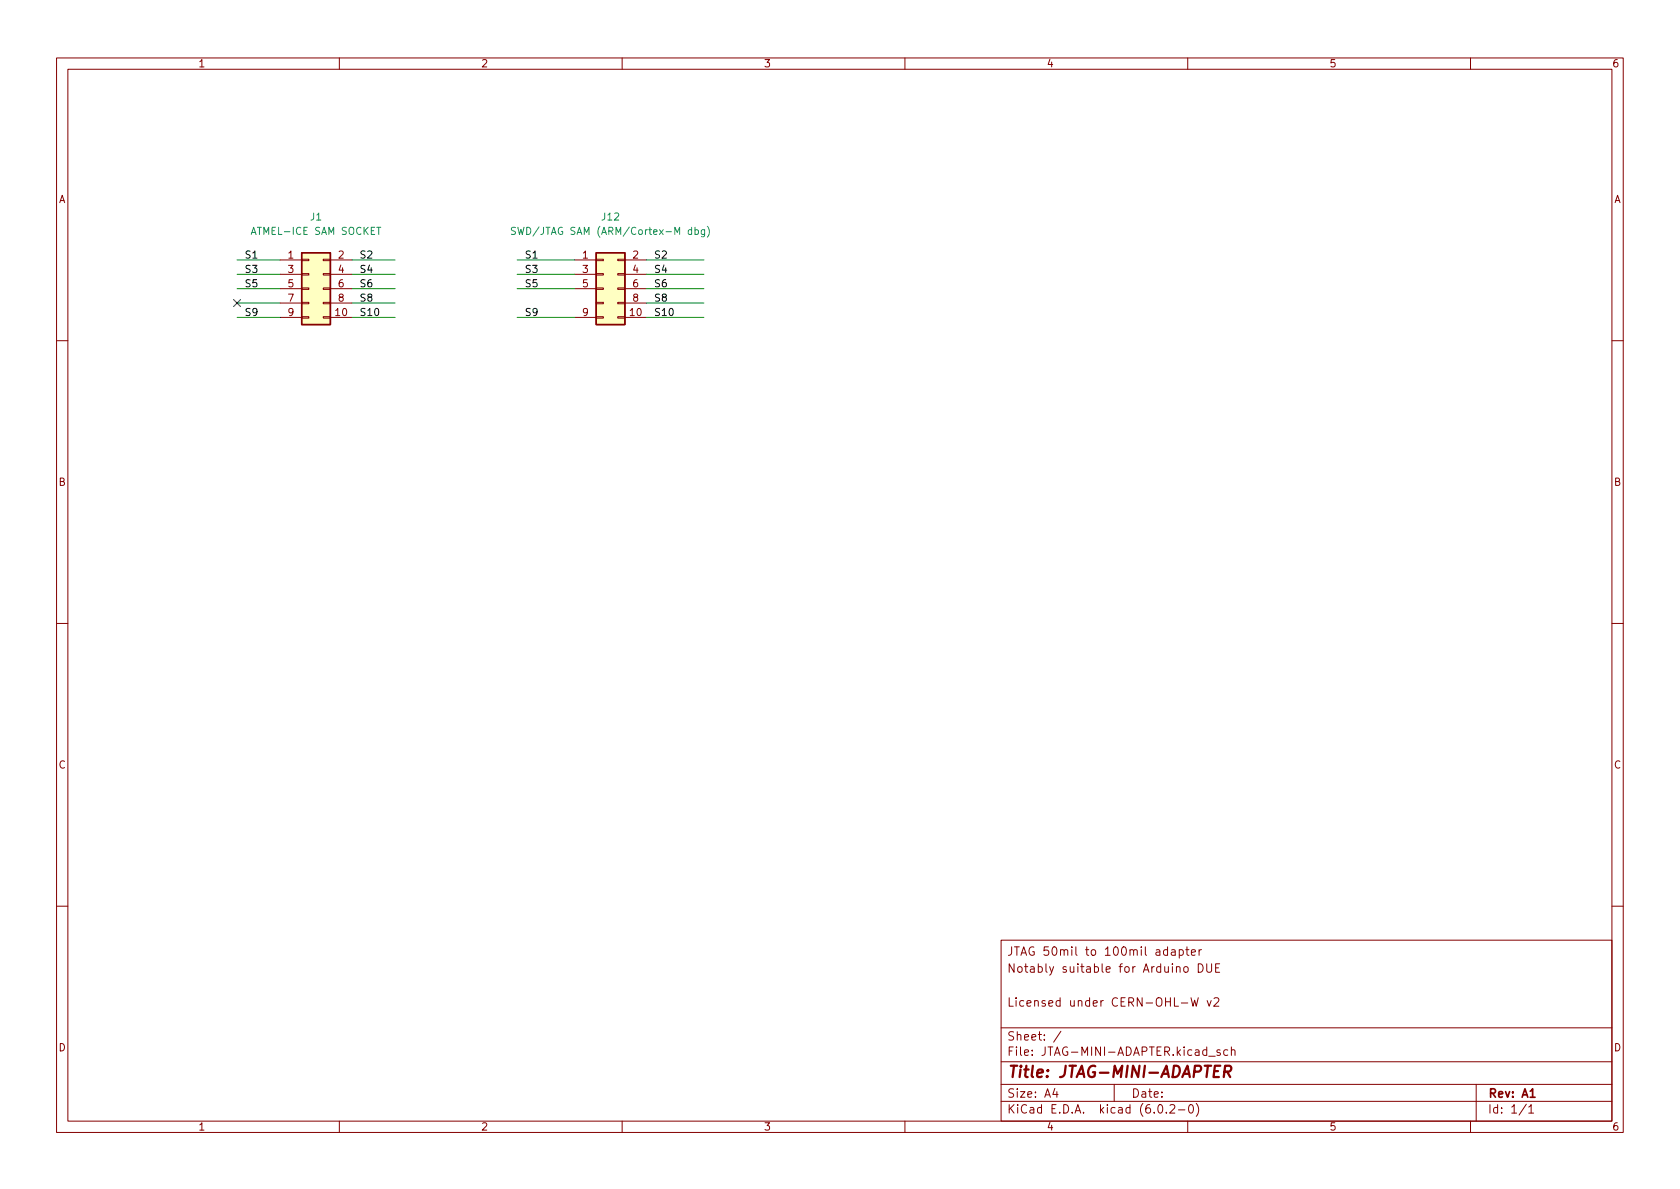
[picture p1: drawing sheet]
<svg xmlns="http://www.w3.org/2000/svg" width="297mm" height="210mm" viewBox="0 0 297 210" stroke-linecap="round" stroke-linejoin="round" font-family="sans-serif">
<g fill="none" stroke="#840000" stroke-width=".18">
<path d="M10 10.2h277v190.1h-277zM12 12.2h273v186.1h-273zM60 10.2v2M110 10.2v2M160 10.2v2M210 10.2v2M260 10.2v2M49.5 46h3.8M49.5 56.1h3.8M49.5 48.5h3.8M49.5 51h3.8M49.5 53.6h3.8"/>
<path d="M53.3 56h1.3v.3h-1.3zM53.3 53.5h1.3v.2h-1.3zM53.3 50.9h1.3v.3h-1.3zM53.3 48.4h1.3v.2h-1.3zM53.3 45.8h1.3v.3h-1.3zM57.1 56h1.3v.3h-1.3zM57.1 53.5h1.3v.2h-1.3zM57.1 50.9h1.3v.3h-1.3zM57.1 48.4h1.3v.2h-1.3zM57.1 45.8h1.3v.3h-1.3zM58.4 46h3.8M58.4 56.1h3.8"/>
<path d="M58.4 48.5h3.8M58.4 51h3.8M58.4 53.6h3.8M101.6 46h3.8M101.6 56.1h3.8M101.6 48.5h3.8M101.6 51h3.8M105.4 56h1.3v.3h-1.3zM105.4 53.5h1.3v.2h-1.3zM105.4 50.9h1.3v.3h-1.3zM105.4 48.4h1.3v.2h-1.3zM105.4 45.8h1.3v.3h-1.3z"/>
<path d="M109.2 56h1.3v.3h-1.3zM109.2 53.5h1.3v.2h-1.3zM109.2 50.9h1.3v.3h-1.3zM109.2 48.4h1.3v.2h-1.3zM109.2 45.8h1.3v.3h-1.3zM110.5 46h3.8M110.5 56.1h3.8M110.5 48.5h3.8M110.5 51h3.8M110.5 53.6h3.8M10 60.2h2M285 60.2h2"/>
<path d="M10 110.2h2M285 110.2h2M10 160.2h2M177 166.3h108v32h-108zM206.4 168l-.4-.1-.3 .3v.4l.2 .3h.5M206.4 167.4v1.5M207.1 168h.6l.1 .9M207.8 168.3l-.5 .1a.29 .29 0 0 0-.2 .2 .29 .29 0 0 0 .2 .3h.5M208.5 168l.4-.1 .3 .3v.4l-.1 .3h-.6M208.5 167.9v1.5M208.9 177.4h1.1M209.4 171l.4-.1 .3 .3v.4l-.3 .3h-.4l-.1-.3v-.4z"/>
<path d="M209.6 167.9h.6M209.9 167.4v1.3l.3 .2M210.6 176.4l.3 1.5 .3-1 .3 1 .4-1.5M210.6 168.4l.8-.1-.1-.3-.4-.1-.3 .2 .1 .8h.6M211.9 170.4a.76 .76 0 0 1 .8 .8 .76 .76 0 0 1-.8 .7zM212 167.9v1M212.4 167.9l-.3 .1-.1 .2M213.4 170.4v1.2l.2 .3h.3l.3-.3v-1.2M213.4 176.9l.4 1 .3-1M214.6 176.6l.6-.2 .2 .2 .1 .3-.9 1h.9M214.9 171.1h.5M215.6 170.4h-.7v1.5h.7"/>
<path d="M285 160.2h2M60 198.3v2M110 198.3v2M160 198.3v2M177 194.8h108M177 191.8h108M177 187.8h108M177 181.8h108M186.5 192.5l-.4 1h1M186.9 193v1M187.6 182.4l-1.3 1.9M197 191.8v3"/>
<path d="M204.9 195.4l.2-.1a.81 .81 0 0 1 .6 .7 .81 .81 0 0 1-.3 .8h-.2a.81 .81 0 0 1-.6-.6 .81 .81 0 0 1 .3-.8zM206.2 196.7v.1M206.9 195.5l.5-.2 .2 .2 .1 .3-.9 1h.9M208.4 196.3h1.1M210 198.3v2M210.4 195.4l.1-.1a.81 .81 0 0 1 .6 .7 .81 .81 0 0 1-.3 .8h-.2a.81 .81 0 0 1-.5-.6 .81 .81 0 0 1 .3-.8zM211.5 195.1a1.72 1.72 0 0 1 0 2.3M213.7 186.8h1.2M215.7 185.7l-.3-.1-.3 .2 .1 .3 .5 .1v.4h-.6M217.1 185.7l-.5-.1-.2 .3v.4l.1 .3h.6M217.7 185.8l.2-.2 .4 .1 .1 .9M217.7 185.1v1.5"/>
<path d="M260 198.3v2M261 191.8v6.5M269.9 195.3l-1.3 1.9M270.3 195.8l.4-.5v1.5M270.3 196.8h.9"/>
</g>
<path d="M270.6 194h.8" fill="none" stroke="#840000" stroke-width=".3"/>
<path d="M214.7 189.4h.7M215.8 188.5h-1l-.2 2h.9M216.5 189.5h.8a.55 .55 0 0 0 .4-.5 .55 .55 0 0 0-.3-.5h-.8l-.2 2M217 189.5l.5 1" fill="none" stroke="#840000" stroke-width=".4"/>
<g fill="#ffffc2" stroke="#ffffc2" stroke-width=".18">
<path d="M105.4 44.7h5.1v12.7h-5.1z"/>
<path d="M53.3 44.7h5.1v12.7h-5.1z"/>
</g>
<path d="M53.3 44.7h5.1v12.7h-5.1zM105.4 44.7h5.1v12.7h-5.1z" fill="none" stroke="#840000" stroke-width=".25"/>
<path d="M66.6 40.2h.7M91.1 40.3l-.4-.1-.2 .1v.4l.5 .2 .1 .3-.2 .3-.5-.1M91.6 40.2l.3 1.3 .2-.9 .2 .9 .3-1.3M122.9 40.7l.4-.1 .2 .3-.1 .5h-.5M124.6 40.6v1l-.3 .3-.3-.1M124.6 40.7l-.4-.1-.2 .3 .1 .5h.5M125.1 40a1.46 1.46 0 0 1 0 1.9" fill="none" stroke="#008484" stroke-width=".18"/>
<g fill="none" stroke="#008400" stroke-width=".18">
<path d="M41.9 51h7.6M41.9 48.5h7.6M41.9 46h7.6M41.9 56.1h7.6M41.9 53.6h7.6M62.2 51h7.6M62.2 48.5h7.6M62.2 46h7.6M62.2 56.1h7.6M62.2 53.6h7.6M91.4 51h10.2M91.4 48.5h10.2"/>
<path d="M91.4 46h10.2M91.4 56.1h10.2M114.3 51h10.2M114.3 48.5h10.2M114.3 46h10.2M114.3 56.1h10.2M114.3 53.6h10.2"/>
</g>
<path d="M41.3 53l1.2 1.2M42.5 53l-1.2 1.2" fill="none" stroke="#000084" stroke-width=".18"/>
<text font-size="2.8" fill="#840000" x="178" y="190.6">Title: JTAG-MINI-ADAPTER</text>
<g font-size="2.1" fill="#840000">
<text x="178" y="172">Notably suitable for Arduino DUE</text>
<text x="178" y="169">JTAG 50mil to 100mil adapter</text>
<text x="178" y="178">Licensed under CERN-OHL-W v2</text>
<text x="178" y="184">Sheet: /</text>
<text x="178" y="186.7">File: JTAG-MINI-ADAPTER.kicad_sch</text>
<text x="178" y="196.9">KiCad E.D.A. kicad (6.0.2-0)</text>
<text x="178" y="194.1">Size: A4</text>
<text x="200" y="194.1">Date:</text>
<text x="263" y="194.1">Rev: A1</text>
<text x="263" y="196.9">Id: 1/1</text>
</g>
<g font-size="1.8" fill="#840000">
<text x="35" y="11.9">1</text>
<text x="85" y="11.9">2</text>
<text x="135" y="11.9">3</text>
<text x="185" y="11.9">4</text>
<text x="235" y="11.9">5</text>
<text x="285" y="11.9">6</text>
<text x="10.3" y="35.9">A</text>
<text x="285.3" y="35.9">A</text>
<text x="50.9" y="45.7">1</text>
<text x="59.8" y="45.7">2</text>
<text x="103" y="45.7">1</text>
<text x="111.9" y="45.7">2</text>
<text x="50.9" y="48.3">3</text>
<text x="50.9" y="50.8">5</text>
<text x="50.9" y="53.3">7</text>
<text x="59.8" y="48.3">4</text>
<text x="59.8" y="50.8">6</text>
<text x="59.8" y="53.3">8</text>
<text x="103" y="48.3">3</text>
<text x="103" y="50.8">5</text>
<text x="111.9" y="48.3">4</text>
<text x="111.9" y="50.8">6</text>
<text x="111.9" y="53.3">8</text>
<text x="50.9" y="55.9">9</text>
<text x="59.3" y="55.9">10</text>
<text x="103" y="55.9">9</text>
<text x="111.4" y="55.9">10</text>
<text x="10.3" y="85.9">B</text>
<text x="285.3" y="85.9">B</text>
<text x="10.3" y="135.9">C</text>
<text x="285.3" y="135.9">C</text>
<text x="10.3" y="185.9">D</text>
<text x="285.3" y="185.9">D</text>
<text x="35" y="199.9">1</text>
<text x="85" y="199.9">2</text>
<text x="135" y="199.9">3</text>
<text x="185" y="199.9">4</text>
<text x="235" y="199.9">5</text>
<text x="285" y="199.9">6</text>
</g>
<g font-size="1.8" fill="#008484">
<text x="44.9" y="41.5">ATMEL-ICE SAM SOCKET</text>
<text x="54.9" y="39">J1</text>
<text x="92.3" y="41.5">SWD/JTAG SAM (ARM/Cortex-M dbg)</text>
<text x="106.5" y="39">J12</text>
</g>
<g font-size="1.8">
<text x="43.2" y="45.7">S1</text>
<text x="63.5" y="45.7">S2</text>
<text x="92.7" y="45.7">S1</text>
<text x="115.6" y="45.7">S2</text>
<text x="43.2" y="48.2">S3</text>
<text x="43.2" y="50.8">S5</text>
<text x="63.5" y="53.3">S8</text>
<text x="63.5" y="50.8">S6</text>
<text x="63.5" y="48.2">S4</text>
<text x="92.7" y="48.2">S3</text>
<text x="92.7" y="50.8">S5</text>
<text x="115.6" y="48.2">S4</text>
<text x="115.6" y="53.3">S8</text>
<text x="115.6" y="50.8">S6</text>
<text x="43.2" y="55.9">S9</text>
<text x="63.5" y="55.9">S10</text>
<text x="92.7" y="55.9">S9</text>
<text x="115.6" y="55.9">S10</text>
</g>
</svg>
